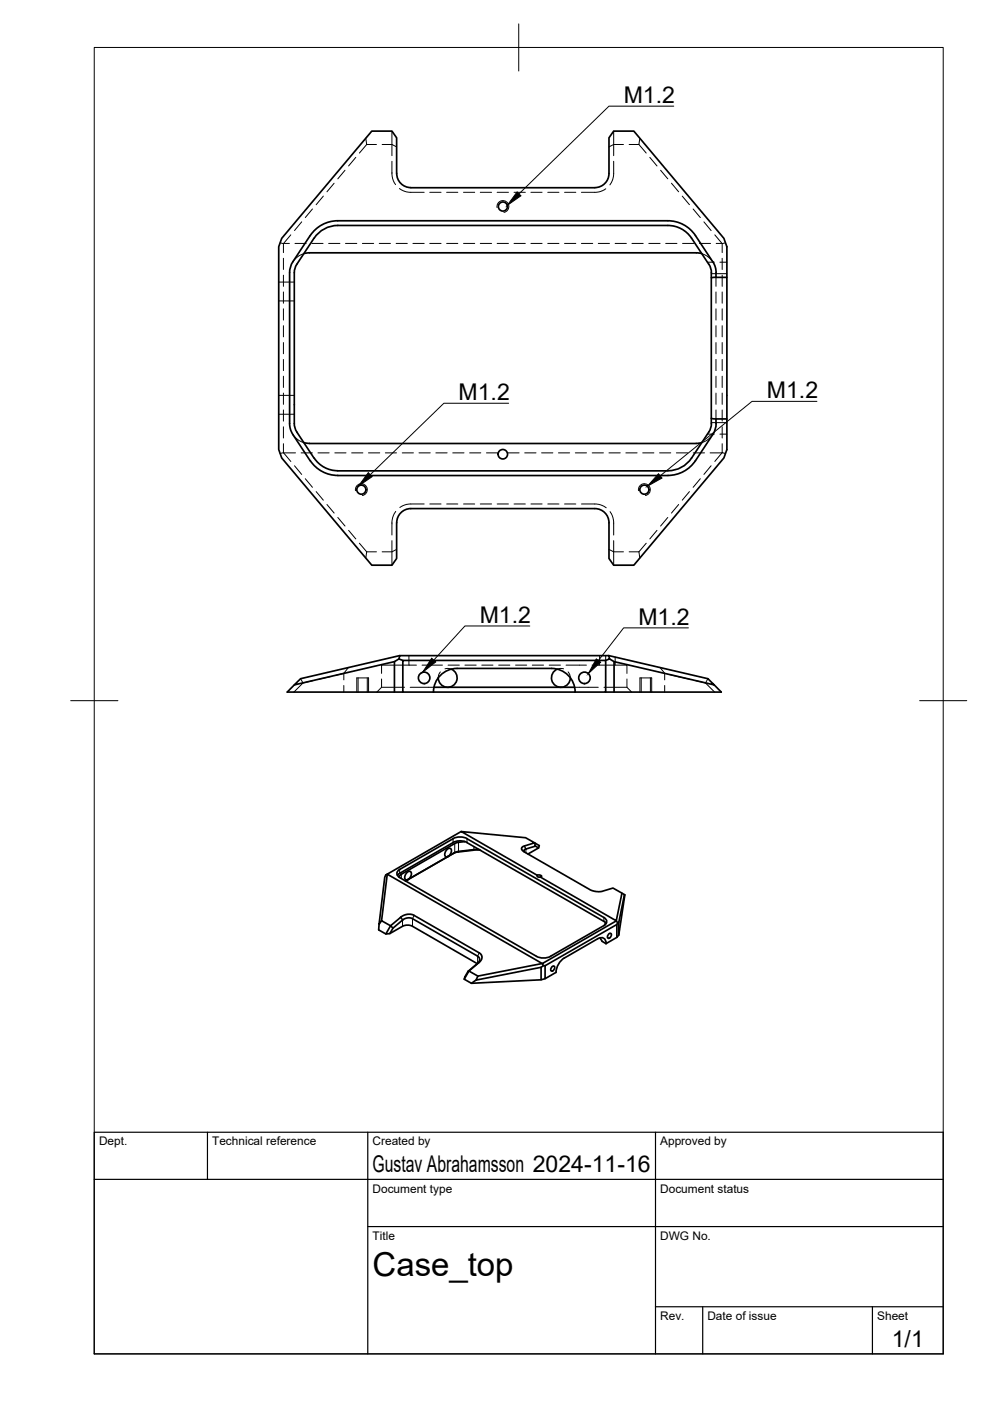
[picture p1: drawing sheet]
<svg xmlns="http://www.w3.org/2000/svg" width="210mm" height="297mm" viewBox="0 0 210 297" stroke-linecap="round" stroke-linejoin="round" font-family="sans-serif">
<!-- layer: Visible -->
<g fill="none" stroke="#000" stroke-width=".36">
<path d="M87.1 39.8h39M87.1 39.8a2.99 2.99 0 0 1-3-3v-7.6l-1-1.4h-4.3l-19.1 22.7-.6 1.8v43l.6 1.8 19.1 22.7h4.3l1-1.4v-7.6a3 3 0 0 1 3-3h39a2.99 2.99 0 0 1 3 3v7.6l1 1.4h4.3l19.1-22.7 .6-1.8v-6.5M126.1 39.8a2.99 2.99 0 0 0 3-3v-7.6l1-1.4h4.3l19.1 22.7 .6 1.8v6.5M61.4 57.8v32.5l.3 .9 .4 .9 3.7 5.6a7.1 7.1 0 0 0 5.8 3.1h70a7 7 0 0 0 5.8-3.1l4-6 .4-1.4v-1.5M62.4 57.8v32.4l.5 1.4 3.7 5.5M64.4 53.8l1.2-.2h82l1.2 .2M66.6 50.5l-3.9 5.9-.3 1.4M66.6 50.5a6 6 0 0 1 5-2.7h70a6 6 0 0 1 5 2.7l3.7 5.5M150.3 56l.4 1.1 .1 .7M150.8 57.8v32M151.8 58.8h2.3v30h-2.3M151.8 57.8v1"/>
<path d="M151.8 58.8l-1 .1M151.8 57.8l-.1-1-.3-.9-3.9-6a7 7 0 0 0-5.9-3.1h-70a7.1 7.1 0 0 0-5.8 3.1l-3.9 6-.4 .9-.1 1M64.4 93.8l1.2 .2h82l1.2-.2M66.6 97.1a6.1 6.1 0 0 0 5 2.7h70a6 6 0 0 0 5-2.7M150.3 91.6l-3.7 5.5M150.8 88.7l1 .1M150.8 89.8l-.2 1.1-.3 .7M84.6 139.7l-1 .6v6.4M84.8 139l-21.1 4.9-1.3 1.3 21.2-4.9M129.1 139l21 4.9 1.3 1.3-21.2-4.9-1-.6M62.4 145.2l-1.5 1.5h24.5M85.4 140h43v6.7h-43z"/>
<path d="M85.4 140l-.8-.3 .2-.7h44.3l.1 .7-.8 .3M91.9 146.7a5 5 0 0 1 5-5h20a5 5 0 0 1 5 5M92 145.7h29.8M95.7 141.9a2 2 0 0 1 .3 3.5 2 2 0 0 1-3.1-1.7M118.2 141.9a2 2 0 0 0-.4 3.5 2 2 0 0 0 3.1-1.7M130.2 140.3v6.4M151.4 145.2l1.5 1.5h-24.5M96.1 177.8l-11.4 6.5M96.1 177.8a3.3 3.3 0 0 1 2.9 0M97.8 176.3l-15.7 9 32.9 19M98.6 178.4l-2.2 .4-11.3 6.6M98.6 178.4l-.6-.1a3.2 3.2 0 0 0-1.9 .3l-11.4 6.6-.4 .4"/>
<path d="M98.6 178.4l29.4 17M99 177.8l29 16.7M113.5 179.4l.7 .4M80.4 196l-.1 1.2 1.5 .8 .9-.1 2.7-1.5a2.33 2.33 0 0 1 2.1 0l13.7 7.9M80.9 195.2l-.5 .8 1.2-10 .2-.5 .3-.2-1.2 9.9 1.9 1.1M82.8 196.3l.5 .5-.6 1.1M82.8 196.3l2.4-2 1.1-.4h1.1l14.2 8.1 .6 .7-.1 .8-2.7 2.4 1.9 1.1M82.8 196.3l-1 1.7M83.3 196.8l2.5-2 .8-.2 .6 .1 14.1 8 .4 .6-.2 .6-2.2 2M84.6 185.8v.2M84.8 184.3a.93 .93 0 0 0-.7 .9 .93 .93 0 0 0 .6 .9l29.1 16.7a3.3 3.3 0 0 0 2.9 0l11.3-6.6M85.1 185.4l-.4 .4"/>
<path d="M86.2 185.1l.3-.3h.5a1.16 1.16 0 0 1-1 1.7 1.01 1.01 0 0 1 .2-1.4zM94.7 180.2l.3-.3h.5a1.16 1.16 0 0 1-1 1.7 1.01 1.01 0 0 1 .2-1.4zM100.4 180.3l-4.1 .5-10.3 6 9-5.2M100.4 180.2h1.5M101.6 180.1l-4.7 .5-1.9 1M111.1 180.6v-.3l.2-.2 2.2-.7-.2-.7 1 .6-.1 .5-2.2 1.3M113.9 185.6l-16.1-9.3 13.6 1.3 1.9 1.1-2.5 .8-.2 .5 .2 .4 14.2 8.2 .8 .3 1.2 .2 3-.8 1.9 1.1-1.2 5.8-16.1-9.2M113.9 185.6l.1 .3h.6M113.9 185.6l.9 .1v.2l-.2 .1M127.3 198.8v.2M127.3 199l.4 .6M127.7 199.6l.8 .5 2.3-1.4v-2.7l-15.2 8.8v2.7l2.3-1.3"/>
<path d="M128 195.3l.5 .5M128 194.5a.91 .91 0 0 1 .6 .9 .91 .91 0 0 1-.6 .8M128.4 195.6l-.2 .5M129 198.1l.2-.2 .4 .1a.66 .66 0 0 1-.1 .6 .66 .66 0 0 1-.7 .3zM130.7 195.2h.1M130.8 196l.2-.3-.3-.5-15.7 9.1 .2 .5h.4M131.2 195.6v2.7M131.9 189.4l.5 .3-1.2 5.9-.2 .1M132.4 189.7l-1.2 8.6-.4 .4M99.3 205.9l-.9 1.7 1.5 .9 14.8-.8 .9-.2M99.3 205.9h.1l-1 1.7M100.9 207.8l-1 .7"/>
<path d="M115 204.3l-13.7 2.7-.4 .8 13.8-2.7M115.2 204.8l-.5 .3v2.6M117 205.1l.2-.2h.4a.66 .66 0 0 1-.1 .7 .66 .66 0 0 1-.7 .2zM119.7 203.1a3.9 3.9 0 0 0-1.8 3.1M128.5 200.1a1.08 1.08 0 0 0-.5-1.2 1.08 1.08 0 0 0-1.3 .1l-7 4.1"/>
<circle cx="106.6" cy="43.8" r=".96"/>
<circle cx="106.6" cy="96.3" r="1.01"/>
<circle cx="76.6" cy="103.8" r=".96"/>
<circle cx="136.6" cy="103.8" r=".96"/>
<circle cx="89.9" cy="143.7" r="1.22"/>
<circle cx="123.9" cy="143.7" r="1.22"/>
</g>
<!-- layer: Hidden -->
<g fill="none" stroke="#000" stroke-width=".21">
<path d="M70.8 38.8l-1.5 1.9M73.2 36.1l-1.6 1.8M75.4 33.4l-1.5 1.8M77.6 29.3l.1 1.3M77.7 30.6h2.1M77.7 30.6l-1.5 1.9M81 30.6h2.1v2.4M83.1 27.8v2.8l1 .5M83.1 34.2v3.2l.3 .9 .5 .8M84.7 40l1.6 .7 3.6 .1M130.1 34.2v3.2l-.3 .9-.5 .9M130.1 27.8v2.8l-1 .5"/>
<path d="M132.2 30.6h-2.1v2.4M133.4 30.6h2.1M135.7 29.3l-.2 1.3 1.5 1.9M137.8 33.4l1.5 1.8M140.1 36.1l1.5 1.8M142.4 38.8l1.5 1.9M59.1 59.8h3.3M59.4 51.5l.7 .2M60.1 51.7v1.9M60.1 54.8v2.3M60.1 58.3v2.4M61.4 51.6l-1.3 .1"/>
<path d="M61.7 49.8l-1.6 1.8M62.5 51.6h2.4M64 47l-1.6 1.9M64.4 53.8a4.2 4.2 0 0 0-2.3 1.7M66.1 51.6h2.4M66.3 44.3l-1.6 1.8M68.6 41.6l-1.6 1.8M69.7 51.6h2.4M73.3 51.6h2.3M76.8 51.6h2.4M80.4 51.6h2.4M84 51.6h2.4"/>
<path d="M87.5 51.6h2.4M91.1 51.6h2.4M91.1 40.8h2.4M94.7 51.6h2.4M94.7 40.8h2.4M98.3 51.6h2.3M98.3 40.8h2.3M101.8 51.6h2.4M101.8 40.8h2.4M105.4 51.6h2.4M105.4 40.8h2.4M109 51.6h2.4"/>
<path d="M109 40.8h2.4M112.6 51.6h2.3M112.6 40.8h2.3M116.1 51.6h2.4M116.1 40.8h2.4M119.7 51.6h2.4M119.7 40.8h2.4M123.3 51.6h2.4M126.9 51.6h2.3M128.4 40l-1.5 .7-3.6 .1M130.4 51.6h2.4M134 51.6h2.4"/>
<path d="M137.6 51.6h2.4M141.1 51.6h2.4M144.7 41.6l1.5 1.8M144.7 51.6h2.4M147 44.3l1.5 1.8M148.3 51.6h2.4M148.8 53.8a4.2 4.2 0 0 1 2.3 1.7M149.2 47l1.6 1.9M150 55.6h1.4M150.8 58h3.3M151.6 49.8l1.5 1.9M151.8 58.8v1.9"/>
<path d="M151.8 51.6h1.3M152.6 55.6h1.5M153.1 54.8v2.3M153.1 58.3v2.4M153.8 51.5l-.7 .2v1.9M59.1 63.8h3.3M60.1 61.9v2.4M60.1 65.5v2.4M60.1 69.1v2.3M60.1 72.6v2.4M60.1 76.2v2.4M60.1 79.8v2.4"/>
<path d="M151.8 61.9v2.4M151.8 65.5v2.4M151.8 69.1v2.3M151.8 72.6v2.4M151.8 76.2v2.4M151.8 79.8v2.4M153.1 61.9v2.4M153.1 65.5v2.4M153.1 69.1v2.3M153.1 72.6v2.4M153.1 76.2v2.4M153.1 79.8v2.4"/>
<path d="M59.1 83.8h3.3M59.1 87.8h3.3M60.1 96h.1M60.1 83.3v2.4M60.1 86.9v2.4M60.1 90.5v2.4M60.1 94.1v1.9M60.1 96l-.7 .1M60.1 96h2.6M60.1 96l1.6 1.8M62.1 92.1l.4 .5a4.1 4.1 0 0 0 1.9 1.3M62.4 98.7l1.6 1.9"/>
<path d="M63.8 96h2.4M67.4 96h2.4M71 96h2.4M74.5 96h2.4M78.1 96h2.4M81.7 96h2.4M85.3 96h2.4M88.8 96h2.4M92.4 96h2.4M96 96h2.4M99.6 96h2.3M103.1 96h2.5"/>
<path d="M107.5 96h2.6M111.3 96h2.3M114.8 96h2.4M118.4 96h2.4M122 96h2.4M125.6 96h2.3M129.1 96h2.4M132.7 96h2.4M136.3 96h2.3M139.8 96h2.4M143.4 96h2.4M147 96h2.4"/>
<path d="M150 92h1.4M150.6 96h2.5M150.8 98.7l-1.6 1.9M150.8 89.6h3.3M151.1 92.1l-.4 .5a4.1 4.1 0 0 1-1.9 1.3M151.8 83.3v2.4M151.8 86.9v1.9M152.6 92h1.5M153.1 96l-1.5 1.8M153.1 94.1v1.9l.7 .1M153.1 83.3v2.4M153.1 86.9v2.4"/>
<path d="M153.1 90.5v2.4M153.1 96h.1M64.7 101.5l1.6 1.8M67 104.2l1.6 1.9M69.3 107l1.5 1.8M71.6 109.7l1.6 1.8M73.9 112.4l1.5 1.9M76.2 115.2l1.5 1.8M77.7 117h2.1M77.7 117l-.1 1.3M83.1 114.6v2.4h-2.1M83.9 108.4l-.5 .9-.3 .9v3.2"/>
<path d="M84.1 116.5l-1 .5v2.8M89.9 106.9h-3.6l-1.5 .7M91.1 106.9h2.4M94.7 106.9h2.4M98.3 106.9h2.3M101.8 106.9h2.4M105.4 106.9h2.4M109 106.9h2.4M112.6 106.9h2.3M116.1 106.9h2.4M119.7 106.9h2.4M123.3 106.9h3.6l1.6 .8"/>
<path d="M129.1 116.5l1 .5v2.8M129.3 108.5l.5 .8 .3 .9v3.2M130.1 114.6v2.4h2.1M133.4 117h2.1M135.5 117l.2 1.3M137 115.2l-1.5 1.8M139.3 112.4l-1.5 1.9M141.6 109.7l-1.5 1.8M143.9 107l-1.5 1.8M146.2 104.2l-1.5 1.9M148.5 101.5l-1.5 1.8M86.7 139v2"/>
<path d="M127.1 139v2M128.4 139v1M130.4 139.3v1.7M63.7 143.9l.5 .9-1.9 1.9M66.5 144.3l-2.3 .5M70.1 143.4l-2.5 .6M72.9 142.8v1.4M72.9 145.3v1.4M73.9 141.5l-1 1.3-1.6 .4M75.6 143.7h2.5M75.9 143.7v3M77.9 143.7v3"/>
<path d="M80.9 144v1.7M85.8 145.7h-4.9l-1 1M87 145.7h5M88.3 141h-7.4v1.8M89.5 141h4.3M93.4 142.5l-.4 .5-.1 .7M94.3 141.8l.7-.1 .7 .2M95 141h2.4M98.6 141h2.4M102.2 141h2.3M105.7 141h2.4M109.3 141h2.4"/>
<path d="M112.9 141h2.4M116.4 141h2.4M119.5 141.8l-.6-.1-.7 .2M120 141h4.3M120.5 142.5l.3 .5 .1 .7M121.8 145.7h5.1M125.5 141h7.4v1.8M128.1 145.7h4.8l1 1M132.9 144v1.7M135.7 143.7h2.5M136 143.7v3M137.9 143.7v3"/>
<path d="M140 141.5l.9 1.3v1.4M140.9 145.3v1.4M142.1 143.1l4.1 .9M147.3 144.3l2.3 .5M150.1 143.9l-.5 .9 1.9 1.9"/>
</g>
<!-- layer: Visible Narrow -->
<g fill="none" stroke="#000" stroke-width=".21">
<path d="M105.4 44a1.26 1.26 0 0 1 1-1.5 1.26 1.26 0 0 1 1.5 1.1 1.26 1.26 0 0 1-1.1 1.4M75.4 104a1.26 1.26 0 0 1 1-1.4 1.26 1.26 0 0 1 1.5 1 1.26 1.26 0 0 1-1.1 1.5M135.4 104a1.26 1.26 0 0 1 1-1.4 1.26 1.26 0 0 1 1.5 1 1.26 1.26 0 0 1-1.1 1.5M96.1 177.8v.9M96.4 178.8v2l-.3 .2M97.2 178.6l-.1 2M99 177.8v.9M100.5 179.5l-.1 .8M111.2 179.4l.2 .6M111.2 179.4l.3 .6v.8M84.6 185.8v.2M84.7 184.3v.9"/>
<path d="M84.9 194.5l.4 .6v1.3M85 194.4l.4 .6M85.1 185.4v.9M87.8 194.1l-.3 .7v1.6M128 194.5v.9M101.6 202l-.3 .7v1.5l.3-.2"/>
</g>
<!-- layer: Hidden Narrow -->
<path d="M75.6 143.7v3M78.1 143.7v3M135.7 143.7v3M138.2 143.7v3" fill="none" stroke="#000" stroke-width=".21"/>
<!-- layer: BORDER -->
<path d="M20 10.1h180v276.9h-180zM110 5.1v10M15 148.6h10M195 148.6h10" fill="none" stroke="#000" stroke-width=".21"/>
<!-- layer: TITLEBLOCK -->
<path d="M20 240.1h180v46.9h-180zM20 250h180M44 240.1v9.9M78 240.1v46.9M139 240.1v46.9M78 260.1h122M139 277.1h61M149 277.1v9.9M185 277.1v9.9" fill="none" stroke="#000" stroke-width=".25"/>
<!-- layer: Hole Notes -->
<path d="M109.6 40.7l.8 .8-2.9 2zM78.1 100.2l.8 .9-2.9 2zM139.6 100.4l.8 1-3.1 1.7z" fill="#000" stroke="#000" stroke-width=".21"/>
<path d="M142.9 22.5h-13.8l-19.1 18.6M107.8 85.5h-13.7l-15.6 15.1M173.2 85.1h-13.8l-19.4 15.8" fill="none" stroke="#000" stroke-width=".21"/>
<!-- layer: Leaders -->
<path d="M91.5 139.6l.9 .7-2.8 2.2zM126.4 139.7l.9 .7-2.6 2.4z" fill="#000" stroke="#000" stroke-width=".21"/>
<path d="M112.3 132.7h-13.7l-6.6 7.3M146 133.1h-13.8l-5.3 6.9" fill="none" stroke="#000" stroke-width=".21"/>
<text font-size="7" x="79" y="270.6">Case_top</text>
<g font-size="4.9">
<text x="132.2" y="21.8">M1.2</text>
<text x="97.2" y="84.8">M1.2</text>
<text x="162.6" y="84.4">M1.2</text>
<text x="101.7" y="132">M1.2</text>
<text x="135.4" y="132.4">M1.2</text>
<text x="79" y="248.5">Gustav Abrahamsson 2024-11-16</text>
<text x="189.1" y="285.7">1/1</text>
</g>
<g font-size="2.5">
<text x="21" y="242.9">Dept.</text>
<text x="45" y="242.9">Technical reference</text>
<text x="79" y="242.9">Created by</text>
<text x="140" y="242.9">Approved by</text>
<text x="79" y="252.8">Document type</text>
<text x="140" y="252.8">Document status</text>
<text x="79" y="262.9">Title</text>
<text x="140" y="262.9">DWG No.</text>
<text x="140" y="279.9">Rev.</text>
<text x="150" y="279.9">Date of issue</text>
<text x="186" y="279.9">Sheet</text>
</g>
</svg>
